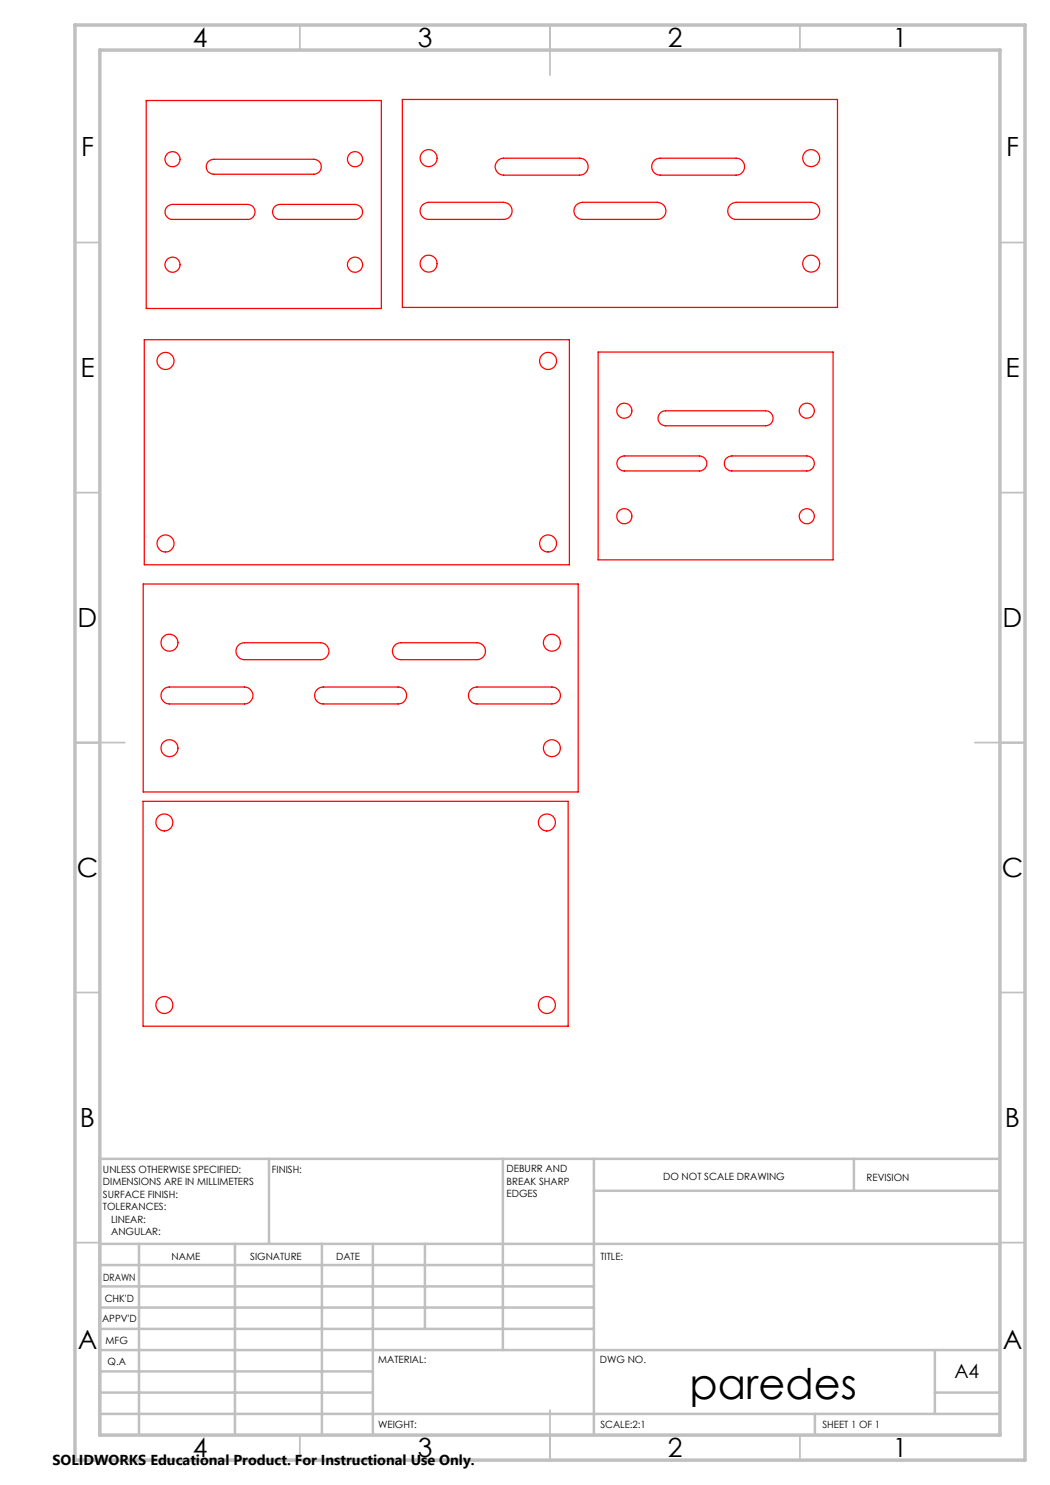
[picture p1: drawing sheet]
<svg xmlns="http://www.w3.org/2000/svg" width="210mm" height="297mm" viewBox="0 0 210 297" stroke-linecap="round" stroke-linejoin="round" font-family="sans-serif">
<g fill="none" stroke="#f00" stroke-width=".25">
<path d="M80.5 19.9h87v41.6h-87zM29.2 20.1h47.1v41.6h-47.1zM41.6 32.4l.6-.4 .6-.1h20a1.5 1.5 0 0 1 1.4 1.5 1.5 1.5 0 0 1-1.4 1.5h-20a1.51 1.51 0 0 1-1.4-.9 1.51 1.51 0 0 1 .2-1.6zM99.7 32l1-.4h15.2a1.69 1.69 0 0 1 1.7 1.7 1.69 1.69 0 0 1-1.7 1.7h-15.2a1.7 1.7 0 0 1-1.6-1.2 1.7 1.7 0 0 1 .6-1.8zM131 32l1-.4h15.2a1.69 1.69 0 0 1 1.7 1.7 1.69 1.69 0 0 1-1.7 1.7h-15.2a1.7 1.7 0 0 1-1.6-1.1 1.7 1.7 0 0 1 .6-1.9zM33.4 41.4l.4-.3 .7-.2h15a1.5 1.5 0 0 1 1.5 1.5 1.5 1.5 0 0 1-1.5 1.5h-15a1.48 1.48 0 0 1-1.4-.9 1.48 1.48 0 0 1 .3-1.6zM54.9 41.4l.3-.3 .8-.2h15a1.5 1.5 0 0 1 1.5 1.5 1.5 1.5 0 0 1-1.5 1.5h-15a1.51 1.51 0 0 1-1.3-.9 1.51 1.51 0 0 1 .2-1.6zM84.5 41l.6-.4 .6-.1h15a1.71 1.71 0 0 1 1.7 1.7 1.71 1.71 0 0 1-1.7 1.7h-15a1.71 1.71 0 0 1-1.5-1 1.71 1.71 0 0 1 .3-1.9zM115.2 41l.6-.4 .7-.1h15a1.71 1.71 0 0 1 1.7 1.7 1.71 1.71 0 0 1-1.7 1.7h-15a1.71 1.71 0 0 1-1.6-1 1.71 1.71 0 0 1 .3-1.9zM146 41l.5-.4 .7-.1h15a1.71 1.71 0 0 1 1.7 1.7 1.71 1.71 0 0 1-1.7 1.7h-15a1.71 1.71 0 0 1-1.5-1 1.71 1.71 0 0 1 .3-1.9zM28.9 67.9h85v45.1h-85zM119.6 70.4h47v41.6h-47z"/>
<path d="M123.7 91.7l.4-.3 .7-.2h15.1a1.5 1.5 0 0 1 1.5 1.5 1.5 1.5 0 0 1-1.5 1.5h-15.1a1.51 1.51 0 0 1-1.3-.9 1.51 1.51 0 0 1 .2-1.6zM132.2 82.5l.4-.3h.5h20a1.5 1.5 0 0 1 1.5 1.5 1.5 1.5 0 0 1-1.5 1.5h-20a1.49 1.49 0 0 1-1.4-1 1.49 1.49 0 0 1 .5-1.7zM145.2 91.7l.6-.4 .6-.1h15a1.5 1.5 0 0 1 1.5 1.5 1.5 1.5 0 0 1-1.5 1.5h-15a1.51 1.51 0 0 1-1.4-.9 1.51 1.51 0 0 1 .2-1.6zM28.6 116.8h87v41.6h-87zM32.9 137.7l1-.3h15a1.69 1.69 0 0 1 1.7 1.7 1.69 1.69 0 0 1-1.7 1.7h-15a1.7 1.7 0 0 1-1.6-1.2 1.7 1.7 0 0 1 .6-1.9zM47.6 129.1a1.61 1.61 0 0 1 1.3-.6h15.2a1.69 1.69 0 0 1 1.7 1.7 1.69 1.69 0 0 1-1.7 1.7h-15.2a1.69 1.69 0 0 1-1.6-1 1.69 1.69 0 0 1 .3-1.8zM63.4 138l.6-.5 .6-.1h15a1.69 1.69 0 0 1 1.7 1.7 1.69 1.69 0 0 1-1.7 1.7h-15a1.69 1.69 0 0 1-1.5-1 1.69 1.69 0 0 1 .3-1.8zM79.2 128.9l1-.4h15.2a1.69 1.69 0 0 1 1.7 1.7 1.69 1.69 0 0 1-1.7 1.7h-15.2a1.7 1.7 0 0 1-1.6-1.1 1.7 1.7 0 0 1 .6-1.9zM94.1 138a1.61 1.61 0 0 1 1.3-.6h15a1.69 1.69 0 0 1 1.7 1.7 1.69 1.69 0 0 1-1.7 1.7h-15a1.69 1.69 0 0 1-1.6-1 1.69 1.69 0 0 1 .3-1.8zM28.6 160.3h85v44.9h-85z"/>
<circle cx="34.5" cy="31.8" r="1.51"/>
<circle cx="71" cy="31.8" r="1.52"/>
<circle cx="85.7" cy="31.6" r="1.7"/>
<circle cx="162.2" cy="31.6" r="1.71"/>
<circle cx="34.5" cy="52.9" r="1.5"/>
<circle cx="71" cy="52.9" r="1.51"/>
<circle cx="85.7" cy="52.7" r="1.7"/>
<circle cx="162.2" cy="52.7" r="1.71"/>
<circle cx="33.1" cy="72.2" r="1.71"/>
<circle cx="109.6" cy="72.2" r="1.71"/>
<circle cx="124.9" cy="82.1" r="1.51"/>
<circle cx="161.4" cy="82.1" r="1.51"/>
<circle cx="33.1" cy="108.7" r="1.7"/>
<circle cx="109.6" cy="108.7" r="1.7"/>
<circle cx="124.9" cy="103.2" r="1.5"/>
<circle cx="161.4" cy="103.2" r="1.5"/>
<circle cx="33.9" cy="128.5" r="1.71"/>
<circle cx="110.4" cy="128.5" r="1.71"/>
<circle cx="33.9" cy="149.6" r="1.7"/>
<circle cx="110.4" cy="149.7" r="1.7"/>
<circle cx="32.9" cy="164.5" r="1.7"/>
<circle cx="109.4" cy="164.5" r="1.71"/>
<circle cx="32.9" cy="201" r="1.7"/>
<circle cx="109.4" cy="201" r="1.71"/>
</g>
<g fill="none" stroke="#c0c0c0" stroke-width=".35">
<path d="M60 5v5M110 5v10M160 5v5M15 48.5h5M200 48.5h5M15 98.5h5M200 98.5h5M15 148.5h10M195 148.5h10M15 198.5h5M200 198.5h5M15 248.5h5"/>
<path d="M200 248.5h5M60 287v5M110 282v10M160 287v5"/>
</g>
<g fill="none" stroke="#c0c0c0" stroke-width=".5">
<path d="M53.8 231.8v17M100.6 231.8v38.2M118.8 231.8v55.2M118.8 238.2h81.2M170.8 231.8v6.4M200 231.8h-180v55.2M20 248.8h180M20 257.3h98.8M20 253h98.8M27.8 248.8v38.2M47 248.8v38.2M64.4 248.8v38.2"/>
<path d="M74.6 248.8v38.2M85 248.8v17M20 265.8h98.8M20 261.5h98.8M20 278.5h54.6M20 274.3h54.6M20 270h180M187 278.5h13M187 270v12.8M20 282.8h180M163 282.8v4.2"/>
</g>
<path d="M15 5h190v287h-190zM20 10h180v277h-180z" fill="none" stroke="#c0c0c0" stroke-width=".7"/>
<text font-size="8.5" x="137.9" y="279.7">paredes</text>
<g font-size="5.3">
<text x="38.5" y="9.5">4</text>
<text x="83.5" y="9.5">3</text>
<text x="133.5" y="9.5">2</text>
<text x="178.5" y="9.5">1</text>
<text x="16.2" y="31.2">F</text>
<text x="201.2" y="31.2">F</text>
<text x="16.1" y="75.5">E</text>
<text x="201.1" y="75.5">E</text>
<text x="15.5" y="125.5">D</text>
<text x="200.5" y="125.5">D</text>
<text x="15.4" y="175.5">C</text>
<text x="200.4" y="175.5">C</text>
<text x="16" y="225.5">B</text>
<text x="201" y="225.5">B</text>
<text x="15.5" y="269.7">A</text>
<text x="200.5" y="269.7">A</text>
<text x="38.5" y="291.5">4</text>
<text x="83.5" y="291.5">3</text>
<text x="133.5" y="291.5">2</text>
<text x="178.5" y="291.5">1</text>
</g>
<text font-size="3.9" x="190.9" y="275.5">A4</text>
<text font-size="2.9" x="10.5" y="292.9">SOLIDWORKS Educational Product. For Instructional Use Only.</text>
<g font-size="2">
<text x="20.6" y="234.6">UNLESS OTHERWISE SPECIFIED:</text>
<text x="20.6" y="237.1">DIMENSIONS ARE IN MILLIMETERS</text>
<text x="20.6" y="239.6">SURFACE FINISH:</text>
<text x="54.4" y="234.6">FINISH:</text>
<text x="101.3" y="234.5">DEBURR AND</text>
<text x="101.3" y="237">BREAK SHARP</text>
<text x="101.3" y="239.5">EDGES</text>
<text x="132.6" y="236">DO NOT SCALE DRAWING</text>
<text x="173.3" y="236.2">REVISION</text>
<text x="20.6" y="242.1">TOLERANCES:</text>
<text x="22.2" y="244.6">LINEAR:</text>
<text x="22.2" y="247.1">ANGULAR:</text>
<text x="34.3" y="252">NAME</text>
<text x="50" y="251.9">SIGNATURE</text>
<text x="67.2" y="251.9">DATE</text>
<text x="120.1" y="251.9">TITLE:</text>
<text x="20.6" y="256.1">DRAWN</text>
<text x="20.9" y="260.3">CHK'D</text>
<text x="20.4" y="264.4">APPV'D</text>
<text x="21.1" y="268.8">MFG</text>
<text x="21.5" y="273">Q.A</text>
<text x="75.6" y="272.5">MATERIAL:</text>
<text x="120" y="272.5">DWG NO.</text>
<text x="75.6" y="285.5">WEIGHT:</text>
<text x="120.1" y="285.6">SCALE:2:1</text>
<text x="164.5" y="285.6">SHEET 1 OF 1</text>
</g>
</svg>
